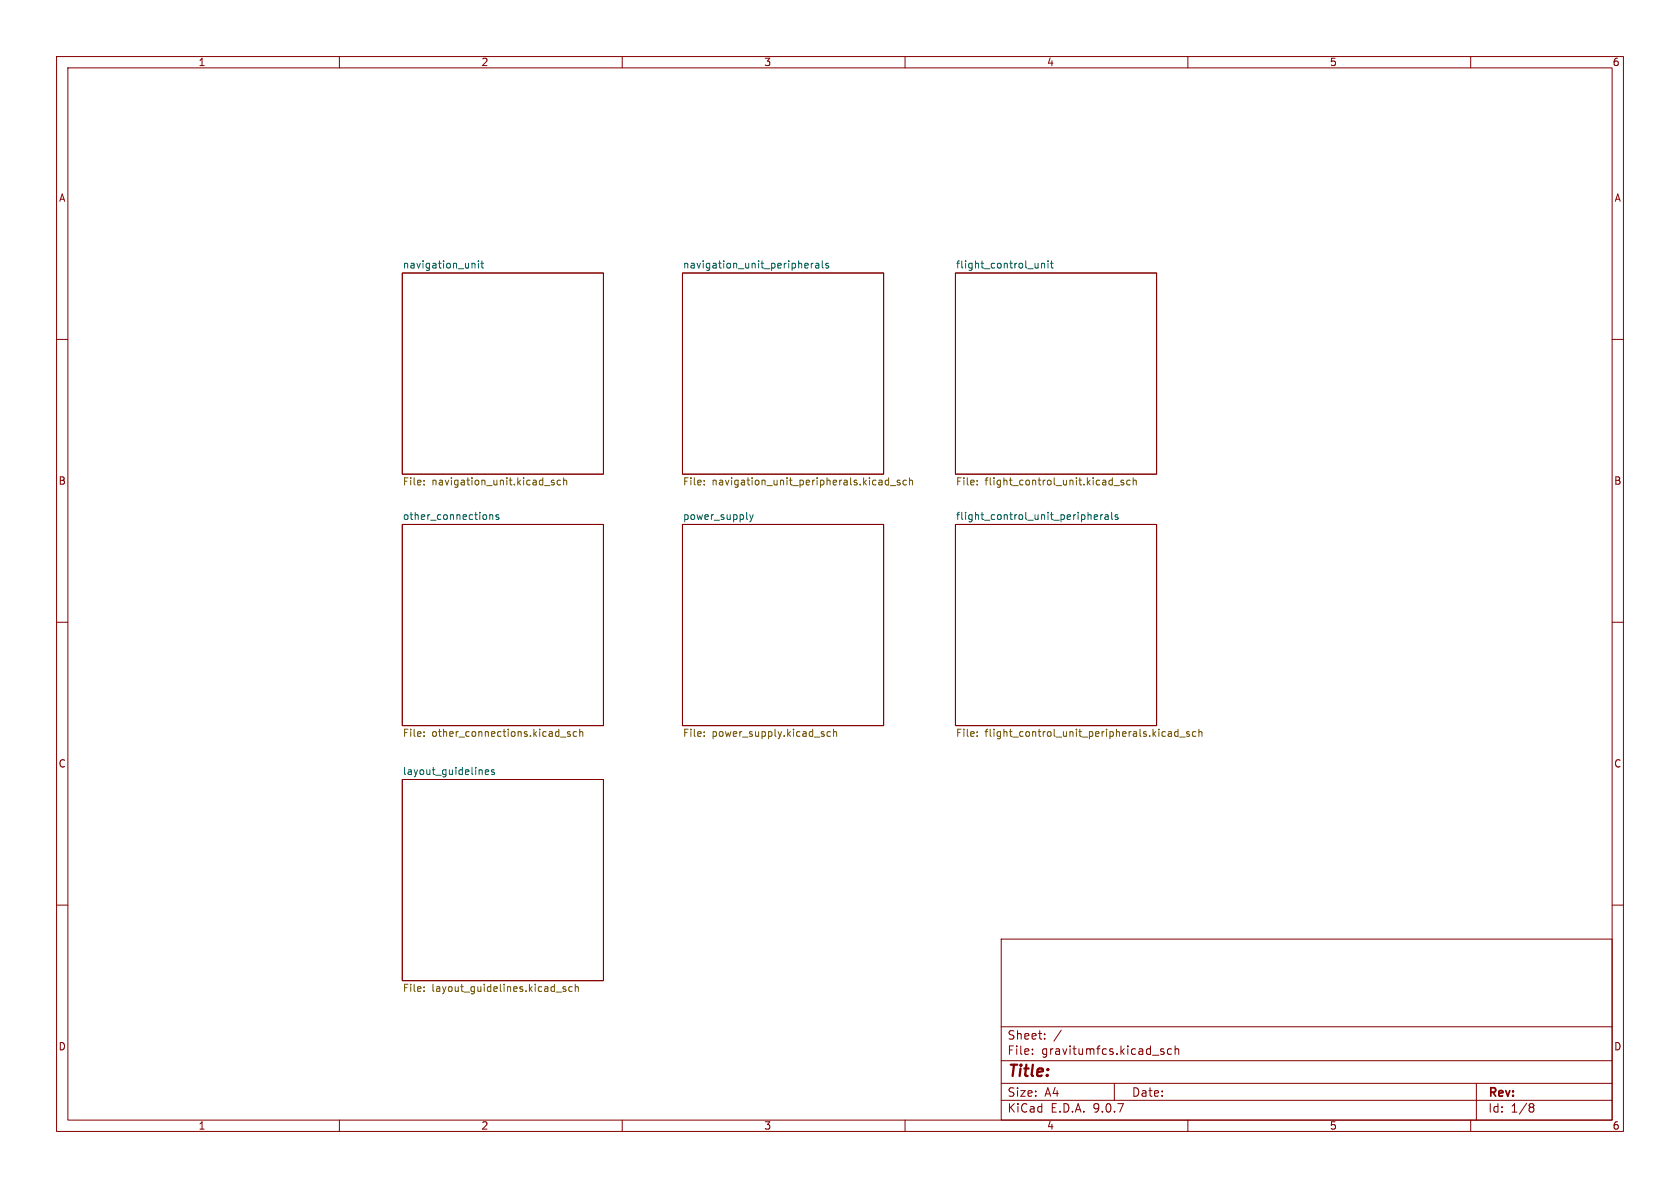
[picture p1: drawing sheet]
<svg xmlns="http://www.w3.org/2000/svg" width="297mm" height="210mm" viewBox="0 0 297 210" stroke-linecap="round" stroke-linejoin="round" font-family="sans-serif">
<g fill="none" stroke="#840000" stroke-width=".18">
<path d="M10 10h277v190h-277zM12 12h273v186h-273zM60 10v2M110 10v2M160 10v2M210 10v2M260 10v2M71.1 48.3h35.6v35.5h-35.6zM120.6 48.3h35.6v35.5h-35.6zM168.9 48.3h35.6v35.5h-35.6zM10 60h2M285 60h2"/>
<path d="M71.1 92.7h35.6v35.6h-35.6zM120.6 92.7h35.6v35.6h-35.6zM168.9 92.7h35.6v35.6h-35.6zM10 110h2M285 110h2M71.1 137.8h35.6v35.6h-35.6zM10 160h2M177 166h108v32h-108zM285 160h2M60 198v2M110 198v2M160 198v2"/>
<path d="M177 194.5h108M177 191.5h108M177 187.5h108M177 181.5h108M182.5 186.3v.1M182.5 185.5v.1M184.7 183.6v.1M184.7 182.8v.1M187.6 182.1l-1.3 2M197 191.5v3M205.2 185.7l.6 .4-.2 .3-.4-.1M205.7 185.5l-.3-.1-.2 .2"/>
<path d="M207.1 185.5l-.4-.1-.3 .3v.4l.1 .2h.6M207.7 185.5l.3-.1 .3 .1 .1 .9M207.7 184.9v1.5M210 198v2M260 198v2M261 191.5v6.5M270.6 195.1l.4 .1 .2 .2-.3 .3M270.6 195.7h.3M270.9 195.7l.2 .2 .1 .4-.2 .2-.4 .1"/>
</g>
<g fill="none" stroke="#006464" stroke-width=".18">
<path d="M83.5 46.6h.4l.1 .8M84.6 46.1v.1M84.6 46.5v.9M85 46.5h.5M85.2 46.1v1.1l.3 .2M142.8 46.6l.1 .2-.6 .2M143.4 46.5v.9M143.8 46.5l-.4 .3M144.2 46.6h.5l.1 .8M144.8 46.8l-.5 .1-.1 .2 .1 .3 .5-.1M145.4 46.1v1.1l.1 .2M146.5 46.6l-.4-.1-.1 .2v.2l.5 .1v.3h-.5"/>
<path d="M183.5 46.5v.9M183.5 47.3l-.2 .1M184.1 46.7l.2-.2 .3 .1 .1 .8M184.1 46.5v.9M185.3 46.1v.1M185.3 46.5v.9M185.7 46.5h.5M185.9 46.1v1.1l.3 .2M86.6 91v.8M86.6 91.1l.2-.1h.3v.8M88.2 91h-.3l-.2 .2v.2l.5 .1v.3h-.5M132.1 91.8h.1"/>
<path d="M132.5 91l.3 .8M132.8 91.8l-.3 .5M133.1 91l-.3 .8M193.4 91.4l.6-.1v-.3h-.4l-.2 .2 .1 .6h.5M194.6 91v.8M195 91l-.4 .2M195.4 91h.5v.8M195.9 91.3l-.4 .1-.2 .1 .2 .3h.4M196.5 90.6v1.1l.2 .1M197.6 91h-.3l-.2 .2 .1 .2 .4 .1v.3h-.5M85.8 136.5l.6-.1-.1-.3h-.3l-.2 .2 .1 .6h.4M87.4 136.1h-.3l-.2 .2v.1l.5 .2v.3h-.5"/>
</g>
<g fill="none" stroke="#725600" stroke-width=".18">
<path d="M75 84.9v.2M75 85.6v.1M96.3 85.8h.9M98 84.9h-.4l-.1 .2v.1l.5 .2v.3h-.5M99.1 84.9h-.4l-.2 .2 .1 .6h.5M99.6 85l.2-.1h.3l.1 .8M99.6 84.5v1.2M124.5 85.6v.1M124.5 84.9v.2M157.1 84.9h-.4l-.2 .2 .1 .6h.5M157.1 84.5v1.2M157.4 85.8h1"/>
<path d="M159.1 84.9h-.3l-.2 .2 .1 .1 .4 .2v.3h-.5M160.2 84.9h-.3l-.3 .2 .2 .6h.4M160.8 85l.2-.1h.3v.8M160.8 84.5v1.2M172.8 85.6v.1M172.8 84.9v.2M196.9 85.8h1M198.6 84.9h-.3l-.1 .2v.1l.4 .2v.3h-.4M199.8 84.9h-.4l-.2 .2 .1 .6h.5M200.3 85l.2-.1h.3l.1 .8M200.3 84.5v1.2M75 130.1v.1"/>
<path d="M75 129.4v.1M99.1 130.3h1M100.8 129.4l-.3-.1-.2 .2 .1 .2 .4 .1v.3h-.5M101.9 129.4l-.3-.1-.3 .3 .2 .5h.4M102.5 129.5l.2-.2 .3 .1v.8M102.5 128.9v1.3M124.5 129.4v.1M124.5 130.1v.1M145.5 129.8l.2 .1-.2 .3M145.5 129.3l.2 .1M146.8 129.4l-.3-.1-.3 .3 .1 .5h.5M147.4 129.5l.1-.2 .3 .1 .1 .8"/>
<path d="M147.4 128.9v1.3M172.8 129.4v.1M172.8 130.1v.1M206.6 130.1h.5M206.6 129.4h.4l.1 .8M207.1 129.6l-.5 .2M208.3 129.4l-.4-.1-.2 .3 .1 .5h.5M208.3 128.9v1.3M208.6 130.3h.9M210.3 129.4l-.3-.1-.2 .2v.2l.5 .1v.3h-.5M211.4 129.4l-.4-.1-.2 .3 .1 .5h.5M211.9 129.5l.2-.2 .3 .1 .1 .8"/>
<path d="M211.9 128.9v1.3M75 174.5v.1M75 175.1v.2M98.3 175.4h1M100 174.5l-.3-.1-.2 .2 .1 .2 .4 .1v.3h-.5M101.2 174.5l-.4-.1-.2 .3 .1 .5h.5M101.7 174.5l.2-.1 .3 .1v.8M101.7 174v1.3"/>
</g>
<text font-size="2.8" fill="#840000" x="178" y="190.9">Title:</text>
<g font-size="2.1" fill="#840000">
<text x="178" y="184">Sheet:</text>
<text x="178" y="186.7">File:</text>
<text x="184.1" y="186.7">gravitumfcs.kicad_sch</text>
<text x="178" y="196.9">KiCad</text>
<text x="178" y="194.1">Size:</text>
<text x="184.7" y="194.1">A4</text>
<text x="185.7" y="196.9">E.D.A.</text>
<text x="193.3" y="196.9">9.0.7</text>
<text x="200" y="194.1">Date:</text>
<text x="263" y="194.3">Rev:</text>
<text x="263" y="196.9">Id:</text>
<text x="267.1" y="196.9">1/8</text>
</g>
<g font-size="1.8" fill="#840000">
<text x="35" y="11.9">1</text>
<text x="85" y="11.9">2</text>
<text x="135" y="11.9">3</text>
<text x="185" y="11.9">4</text>
<text x="235" y="11.9">5</text>
<text x="285" y="11.9">6</text>
<text x="10.3" y="35.9">A</text>
<text x="285.3" y="35.9">A</text>
<text x="10.3" y="85.9">B</text>
<text x="285.3" y="85.9">B</text>
<text x="10.3" y="135.9">C</text>
<text x="285.3" y="135.9">C</text>
<text x="10.3" y="185.9">D</text>
<text x="285.3" y="185.9">D</text>
<text x="35" y="199.9">1</text>
<text x="85" y="199.9">2</text>
<text x="135" y="199.9">3</text>
<text x="185" y="199.9">4</text>
<text x="235" y="199.9">5</text>
<text x="285" y="199.9">6</text>
</g>
<g font-size="1.8" fill="#006464">
<text x="71.1" y="47.5">navigation_unit</text>
<text x="120.6" y="47.5">navigation_unit_peripherals</text>
<text x="168.9" y="47.5">flight_control_unit</text>
<text x="71.1" y="92">other_connections</text>
<text x="120.6" y="92">power_supply</text>
<text x="168.9" y="92">flight_control_unit_peripherals</text>
<text x="71.1" y="137.1">layout_guidelines</text>
</g>
<g font-size="1.8" fill="#725600">
<text x="71.1" y="86.1">File:</text>
<text x="76.3" y="86.1">navigation_unit.kicad_sch</text>
<text x="120.6" y="86.1">File:</text>
<text x="125.9" y="86.1">navigation_unit_peripherals.kicad_sch</text>
<text x="168.9" y="86.1">File:</text>
<text x="174.1" y="86.1">flight_control_unit.kicad_sch</text>
<text x="71.1" y="130.6">File:</text>
<text x="76.3" y="130.6">other_connections.kicad_sch</text>
<text x="120.6" y="130.6">File:</text>
<text x="125.9" y="130.6">power_supply.kicad_sch</text>
<text x="168.9" y="130.6">File:</text>
<text x="174.1" y="130.6">flight_control_unit_peripherals.kicad_sch</text>
<text x="71.1" y="175.7">File:</text>
<text x="76.3" y="175.7">layout_guidelines.kicad_sch</text>
</g>
</svg>
